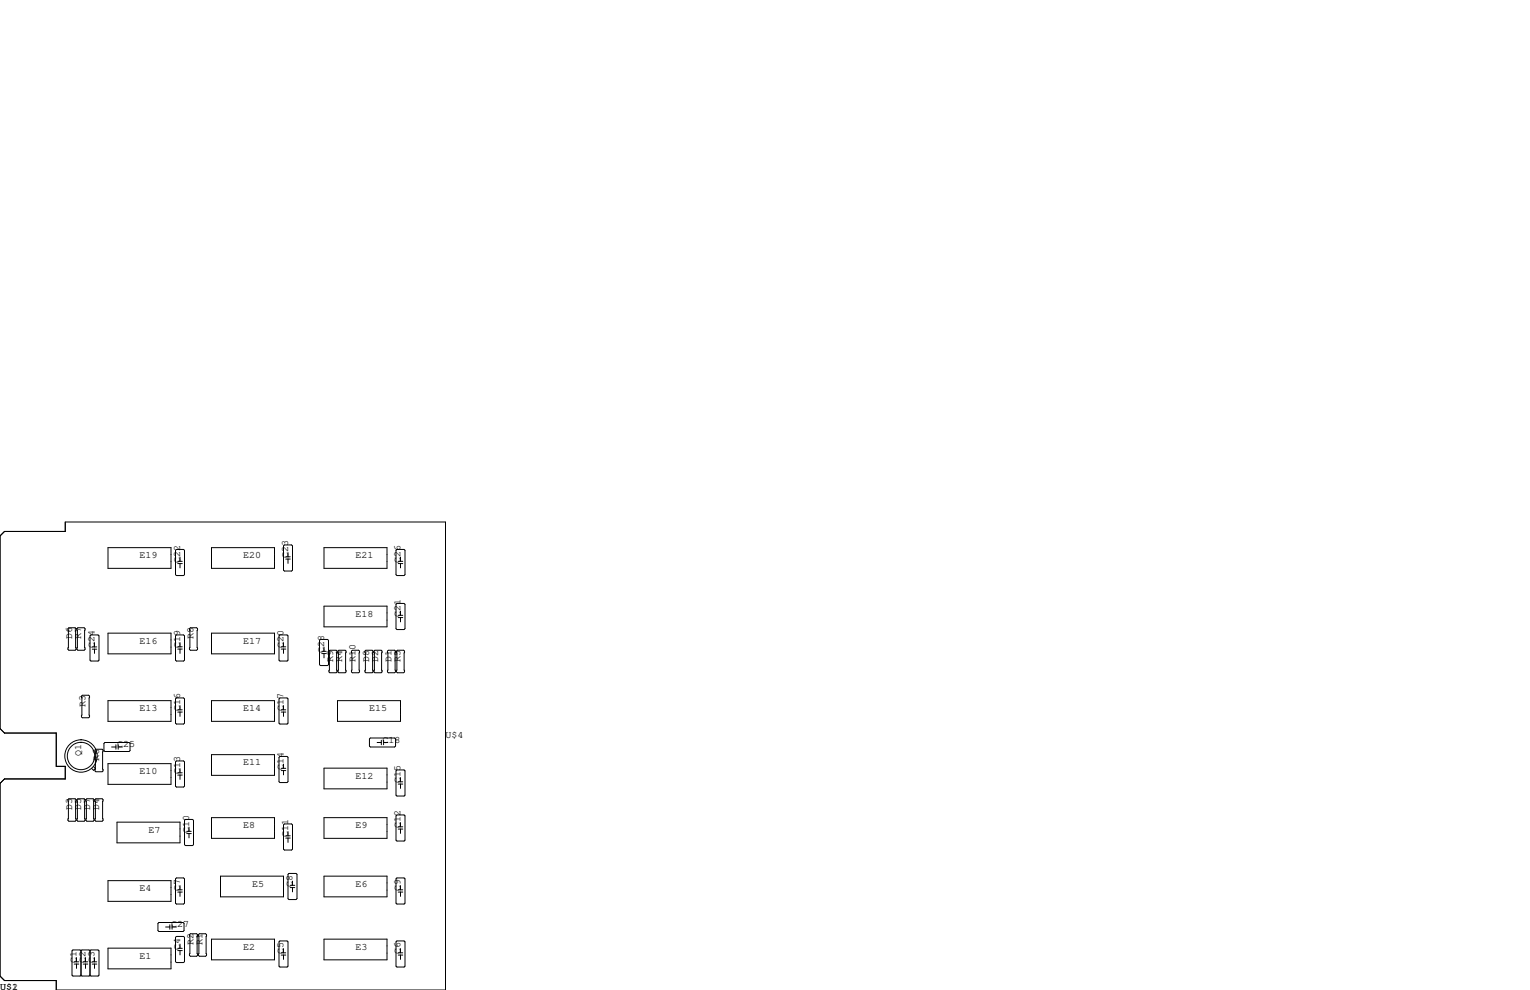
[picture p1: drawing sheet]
<svg xmlns="http://www.w3.org/2000/svg" width="432mm" height="279mm" viewBox="0 0 432 279" stroke-linecap="round" stroke-linejoin="round" font-family="sans-serif">
<g fill="none" stroke="#000" stroke-width=".28">
<path d="M0 151.3l1.3-1.3h17.1v-2.7h107.3v132.1h-109.8v-2.7h-14.6l-1.3-1.2v-54.4l1.3-1.3h17.1v-3.5h-2.5v-9.4h-14.6l-1.3-1.3zM30.5 154.6h17.8v5.8h-17.8zM49.8 155.1h2l.3 .2v6.9l-.3 .2h-2l-.3-.2v-6.9zM50.2 159.1h1.2M50.2 158.4h1.2M50.8 157.2v1.2M50.8 159.1v1.2M59.7 154.6h17.8v5.8h-17.8zM80.3 153.8h2l.3 .3v6.8l-.3 .3h-2l-.3-.3v-6.8zM80.6 157.8h1.3M80.6 157.1h1.3M81.3 156v1.1"/>
<path d="M81.3 157.8v1.2M91.4 154.6h17.8v5.8h-17.8zM111.8 155.3l.2-.2h2l.3 .2v6.9l-.3 .2h-2l-.2-.2zM112.4 159.1h1.3M112.4 158.4h1.3M113 157.2v1.2M113 159.1v1.2M19.4 177.2h1.8l.3 .2v5.9l-.3 .2h-1.8l-.2-.2v-5.9zM22 177.2h1.7l.3 .2v5.9l-.3 .2h-1.7l-.3-.2v-5.9zM25.7 179.2h2l.2 .3v6.8l-.2 .3h-2l-.3-.3v-6.8zM30.5 178.7h17.8v5.8h-17.8zM49.5 179.5l.3-.3h2l.3 .3v6.8l-.3 .3h-2l-.3-.3z"/>
<path d="M53.5 177.4l.2-.2h1.8l.3 .2v5.9l-.3 .2h-1.8l-.2-.2zM59.7 178.7h17.8v5.8h-17.8zM78.7 179.5l.3-.3h2l.3 .3v6.8l-.3 .3h-2l-.3-.3zM91.4 171.1h17.8v5.8h-17.8zM111.8 170.6l.2-.3h2l.3 .3v6.8l-.3 .3h-2l-.2-.3zM112.4 174.3h1.3M112.4 173.7h1.3M113 172.5v1.2M113 174.3v1.2M23.2 196.2h1.8l.3 .3v5.8l-.3 .3h-1.8l-.2-.3v-5.8zM26 182.6h1.3M26 183.2h1.3"/>
<path d="M26.7 181.4v1.2M26.7 183.2v1.2M30.5 197.7h17.8v5.9h-17.8zM49.5 197.2l.3-.2h2l.3 .2v6.9l-.3 .2h-2l-.3-.2zM50.2 183.2h1.2M50.2 182.5h1.2M50.8 181.4v1.1M50.8 183.2v1.2M50.8 199.1v1.2M59.7 197.7h17.8v5.9h-17.8zM78.7 197.2l.3-.2h2l.3 .2v6.9l-.3 .2h-2l-.3-.2zM79.4 183.2h1.2"/>
<path d="M79.4 182.5h1.2M80 181.4v1.1M80 183.2v1.2M80 199.1v1.2M90.2 180.7l.2-.2h2.1l.2 .2v6.9l-.2 .2h-2.1l-.2-.2zM90.8 184.5h1.3M90.8 183.8h1.3M91.4 182.6v1.2M91.4 184.5v1.2M92.8 183.8l.3-.3h1.8l.2 .3v5.8l-.2 .3h-1.8l-.3-.3zM95.3 197.7h17.7v5.9h-17.7zM95.6 183.5h1.8l.3 .3v5.8l-.3 .3h-1.8l-.2-.3v-5.8z"/>
<path d="M99.2 183.8l.2-.3h1.8l.3 .3v5.8l-.3 .3h-1.8l-.2-.3zM103 183.8l.3-.3h1.7l.3 .3v5.8l-.3 .3h-1.7l-.3-.3zM105.5 183.8l.3-.3h1.8l.2 .3v5.8l-.2 .3h-1.8l-.3-.3zM109.3 183.8l.3-.3h1.8l.2 .3v5.8l-.2 .3h-1.8l-.3-.3zM111.9 183.8l.2-.3h1.8l.3 .3v5.8l-.3 .3h-1.8l-.2-.3zM26.4 216.3l.5 .6-.5 .5-.5-.5M27.1 211.5h1.7l.3 .2v5.9l-.3 .2h-1.7l-.3-.2v-5.9zM29.6 209.5h6.8l.3 .3v2l-.3 .3h-6.8l-.3-.3v-2zM30.5 215.5h17.8v5.9h-17.8zM31.5 210.8h1.2M32.7 210.2v1.3M33.4 210.8h1.1"/>
<path d="M33.4 210.2v1.3M49.8 214.8h2l.3 .2v6.9l-.3 .2h-2l-.3-.2v-6.9zM50.2 218.7h1.2M50.2 218.1h1.2M50.2 201h1.2M50.2 200.3h1.2M50.8 201v1.2M50.8 216.9v1.2M50.8 218.7v1.3M59.7 213h17.8v5.8h-17.8zM79 213.5h2l.3 .2v6.9l-.3 .3h-2l-.3-.3v-6.9zM79.4 216.8h1.2"/>
<path d="M79.4 217.5h1.2M79.4 201h1.2M79.4 200.3h1.2M80 201v1.2M80 215.6v1.2M80 217.5v1.2M91.4 216.8h17.8v5.8h-17.8zM104.3 208.5l.2-.2h6.9l.2 .2v2.1l-.2 .2h-6.9l-.2-.2zM106.4 209.5h1.2M107.6 208.9v1.3M108.3 208.9v1.3M108.3 209.5h1.2"/>
<path d="M112 217.3h2l.3 .3v6.8l-.3 .3h-2l-.2-.3v-6.8zM113 219.5v1.1M19.4 225.4h1.8l.3 .3v5.8l-.3 .3h-1.8l-.2-.3v-5.8zM22 225.4h1.7l.3 .3v5.8l-.3 .3h-1.7l-.3-.3v-5.8zM24.5 225.4h1.8l.2 .3v5.8l-.2 .3h-1.8l-.2-.3v-5.8zM27.1 225.4h1.7l.3 .3v5.8l-.3 .3h-1.7l-.3-.3v-5.8zM33 232h17.8v5.9h-17.8zM52.3 231.3h2.1l.2 .2v6.9l-.2 .2h-2.1l-.2-.2v-6.9zM52.7 235.3h1.3M52.7 234.6h1.3M53.3 233.4v1.2M53.3 235.3v1.2"/>
<path d="M59.7 230.8h17.8v5.8h-17.8zM80.3 232.5h2l.3 .3v6.8l-.3 .3h-2l-.3-.3v-6.8zM80.6 236.5h1.3M80.6 235.9h1.3M81.3 234.7v1.2M81.3 236.5v1.2M91.4 230.8h17.8v5.8h-17.8zM112 230h2l.3 .3v6.8l-.3 .3h-2l-.2-.3v-6.8zM112.4 234h1.3M112.4 233.3h1.3M112.4 221.3h1.3M112.4 220.6h1.3"/>
<path d="M113 221.3v1.2M113 232.2v1.1M113 234v1.2M30.5 248.5h17.8v5.9h-17.8zM49.5 248l.3-.2h2l.3 .2v6.9l-.3 .2h-2l-.3-.2zM50.2 251.8h1.2M50.2 251.1h1.2M50.8 249.9v1.2M50.8 251.8v1.2M62.2 247.3h17.8v5.8h-17.8zM81.3 246.8l.2-.3h2.1l.2 .3v6.8l-.2 .3h-2.1l-.2-.3zM81.9 250.5h1.3"/>
<path d="M81.9 249.9h1.3M82.6 248.7v1.2M82.6 250.5v1.2M91.4 247.3h17.8v5.8h-17.8zM111.8 248l.2-.2h2l.3 .2v6.9l-.3 .2h-2l-.2-.2zM112.4 251.8h1.3M112.4 251.1h1.3M113 249.9v1.2M113 251.8v1.2M21 272.1h1.2M21 271.4h1.2M21.6 270.3v1.1"/>
<path d="M21.6 272.1v1.2M22.9 268.4l-.3-.3h-2l-.3 .3v6.8l.3 .3h2l.3-.3M22.9 275.2l.2 .3h2l.3-.3M22.9 268.4v6.8M22.9 268.4l.2-.3h2l.3 .3M23.5 272.1h1.3M23.5 271.4h1.3M24.1 270.3v1.1M24.1 272.1v1.2M25.4 268.4l.3-.3h2l.2 .3v6.8l-.2 .3h-2l-.3-.3M25.4 268.4v6.8M26 272.1h1.3"/>
<path d="M26 271.4h1.3M26.7 270.3v1.1M26.7 272.1v1.2M30.5 267.6h17.8v5.8h-17.8zM44.6 260.6l.2-.3h6.9l.2 .3v2l-.2 .3h-6.9l-.2-.3zM46.7 261.6h1.2M47.9 261v1.3M48.6 261v1.3M48.6 261.6h1.2M49.5 264.5l.3-.2h2l.3 .2v6.9l-.3 .3h-2l-.3-.3zM50.2 267.6h1.2M50.2 268.3h1.2"/>
<path d="M50.8 266.4v1.2M50.8 268.3v1.2M53.5 263.8l.2-.3h1.8l.3 .3v5.8l-.3 .3h-1.8l-.2-.3zM56 263.8l.3-.3h1.7l.3 .3v5.8l-.3 .3h-1.7l-.3-.3zM59.7 265h17.8v5.9h-17.8zM78.7 265.8l.3-.2h2l.3 .2v6.9l-.3 .2h-2l-.3-.2zM79.4 269.5h1.2M79.4 268.9h1.2M80 267.7v1.2M80 269.5v1.3M91.4 265h17.8v5.9h-17.8zM111.8 265.8l.2-.2h2l.3 .2v6.9l-.3 .2h-2l-.2-.2z"/>
<path d="M112.4 269.5h1.3M112.4 268.9h1.3M113 267.7v1.2M113 269.5v1.3"/>
<circle cx="22.9" cy="213.4" r="3.9"/>
<circle cx="22.9" cy="213.4" r="4.6"/>
</g>
<g font-size="2.8">
<text x="39.4" y="157.5">E19</text>
<text x="50.8" y="158.8" transform="rotate(-90 50.8 158.8)">C22</text>
<text x="68.6" y="157.5">E20</text>
<text x="81.3" y="157.5" transform="rotate(-90 81.3 157.5)">C23</text>
<text x="100.3" y="157.5">E21</text>
<text x="113" y="158.8" transform="rotate(-90 113 158.8)">C26</text>
<text x="100.3" y="174">E18</text>
<text x="113" y="174" transform="rotate(-90 113 174)">C21</text>
<text x="20.3" y="180.3" transform="rotate(-90 20.3 180.3)">D6</text>
<text x="22.9" y="180.3" transform="rotate(-90 22.9 180.3)">R7</text>
<text x="26.7" y="182.9" transform="rotate(-90 26.7 182.9)">C24</text>
<text x="39.4" y="181.6">E16</text>
<text x="50.8" y="182.9" transform="rotate(-90 50.8 182.9)">C19</text>
<text x="54.6" y="180.3" transform="rotate(-90 54.6 180.3)">R8</text>
<text x="68.6" y="181.6">E17</text>
<text x="80" y="182.9" transform="rotate(-90 80 182.9)">C20</text>
<text x="91.4" y="184.1" transform="rotate(-90 91.4 184.1)">C28</text>
<text x="94" y="186.7" transform="rotate(-90 94 186.7)">R9</text>
<text x="96.5" y="186.7" transform="rotate(-90 96.5 186.7)">R4</text>
<text x="100.3" y="186.7" transform="rotate(-90 100.3 186.7)">R10</text>
<text x="104.1" y="186.7" transform="rotate(-90 104.1 186.7)">D8</text>
<text x="106.7" y="186.7" transform="rotate(-90 106.7 186.7)">D2</text>
<text x="110.5" y="186.7" transform="rotate(-90 110.5 186.7)">D1</text>
<text x="113" y="186.7" transform="rotate(-90 113 186.7)">R5</text>
<text x="24.1" y="199.4" transform="rotate(-90 24.1 199.4)">R3</text>
<text x="39.4" y="200.7">E13</text>
<text x="50.8" y="200.7" transform="rotate(-90 50.8 200.7)">C16</text>
<text x="68.6" y="200.7">E14</text>
<text x="80" y="200.7" transform="rotate(-90 80 200.7)">C17</text>
<text x="104.1" y="200.7">E15</text>
<text x="107.9" y="209.5">C18</text>
<text x="125.7" y="208.3">U$4</text>
<text x="22.9" y="213.4" transform="rotate(-90 22.9 213.4)">Q1</text>
<text x="27.9" y="214.6" transform="rotate(-90 27.9 214.6)">R6</text>
<text x="33" y="210.8">C25</text>
<text x="68.6" y="215.9">E11</text>
<text x="39.4" y="218.4">E10</text>
<text x="50.8" y="218.4" transform="rotate(-90 50.8 218.4)">C13</text>
<text x="80" y="217.2" transform="rotate(-90 80 217.2)">C14</text>
<text x="100.3" y="219.7">E12</text>
<text x="113" y="221" transform="rotate(-90 113 221)">C15</text>
<text x="20.3" y="228.6" transform="rotate(-90 20.3 228.6)">D3</text>
<text x="22.9" y="228.6" transform="rotate(-90 22.9 228.6)">D5</text>
<text x="25.4" y="228.6" transform="rotate(-90 25.4 228.6)">D7</text>
<text x="27.9" y="228.6" transform="rotate(-90 27.9 228.6)">D4</text>
<text x="68.6" y="233.7">E8</text>
<text x="100.3" y="233.7">E9</text>
<text x="113" y="233.7" transform="rotate(-90 113 233.7)">C12</text>
<text x="41.9" y="234.9">E7</text>
<text x="53.3" y="234.9" transform="rotate(-90 53.3 234.9)">C10</text>
<text x="81.3" y="236.2" transform="rotate(-90 81.3 236.2)">C11</text>
<text x="39.4" y="251.5">E4</text>
<text x="50.8" y="251.5" transform="rotate(-90 50.8 251.5)">C7</text>
<text x="71.1" y="250.2">E5</text>
<text x="82.5" y="250.2" transform="rotate(-90 82.5 250.2)">C8</text>
<text x="100.3" y="250.2">E6</text>
<text x="113" y="251.5" transform="rotate(-90 113 251.5)">C9</text>
<text x="48.3" y="261.6">C27</text>
<text x="50.8" y="268" transform="rotate(-90 50.8 268)">C4</text>
<text x="54.6" y="266.7" transform="rotate(-90 54.6 266.7)">R2</text>
<text x="57.1" y="266.7" transform="rotate(-90 57.1 266.7)">R1</text>
<text x="68.6" y="268">E2</text>
<text x="80" y="269.2" transform="rotate(-90 80 269.2)">C5</text>
<text x="100.3" y="268">E3</text>
<text x="113" y="269.2" transform="rotate(-90 113 269.2)">C6</text>
<text x="21.6" y="271.8" transform="rotate(-90 21.6 271.8)">C1</text>
<text x="24.1" y="271.8" transform="rotate(-90 24.1 271.8)">C2</text>
<text x="26.7" y="271.8" transform="rotate(-90 26.7 271.8)">C3</text>
<text x="39.4" y="270.5">E1</text>
<text x="0" y="279.4">U$1</text>
<text x="3.4" y="279.4">2</text>
</g>
</svg>
